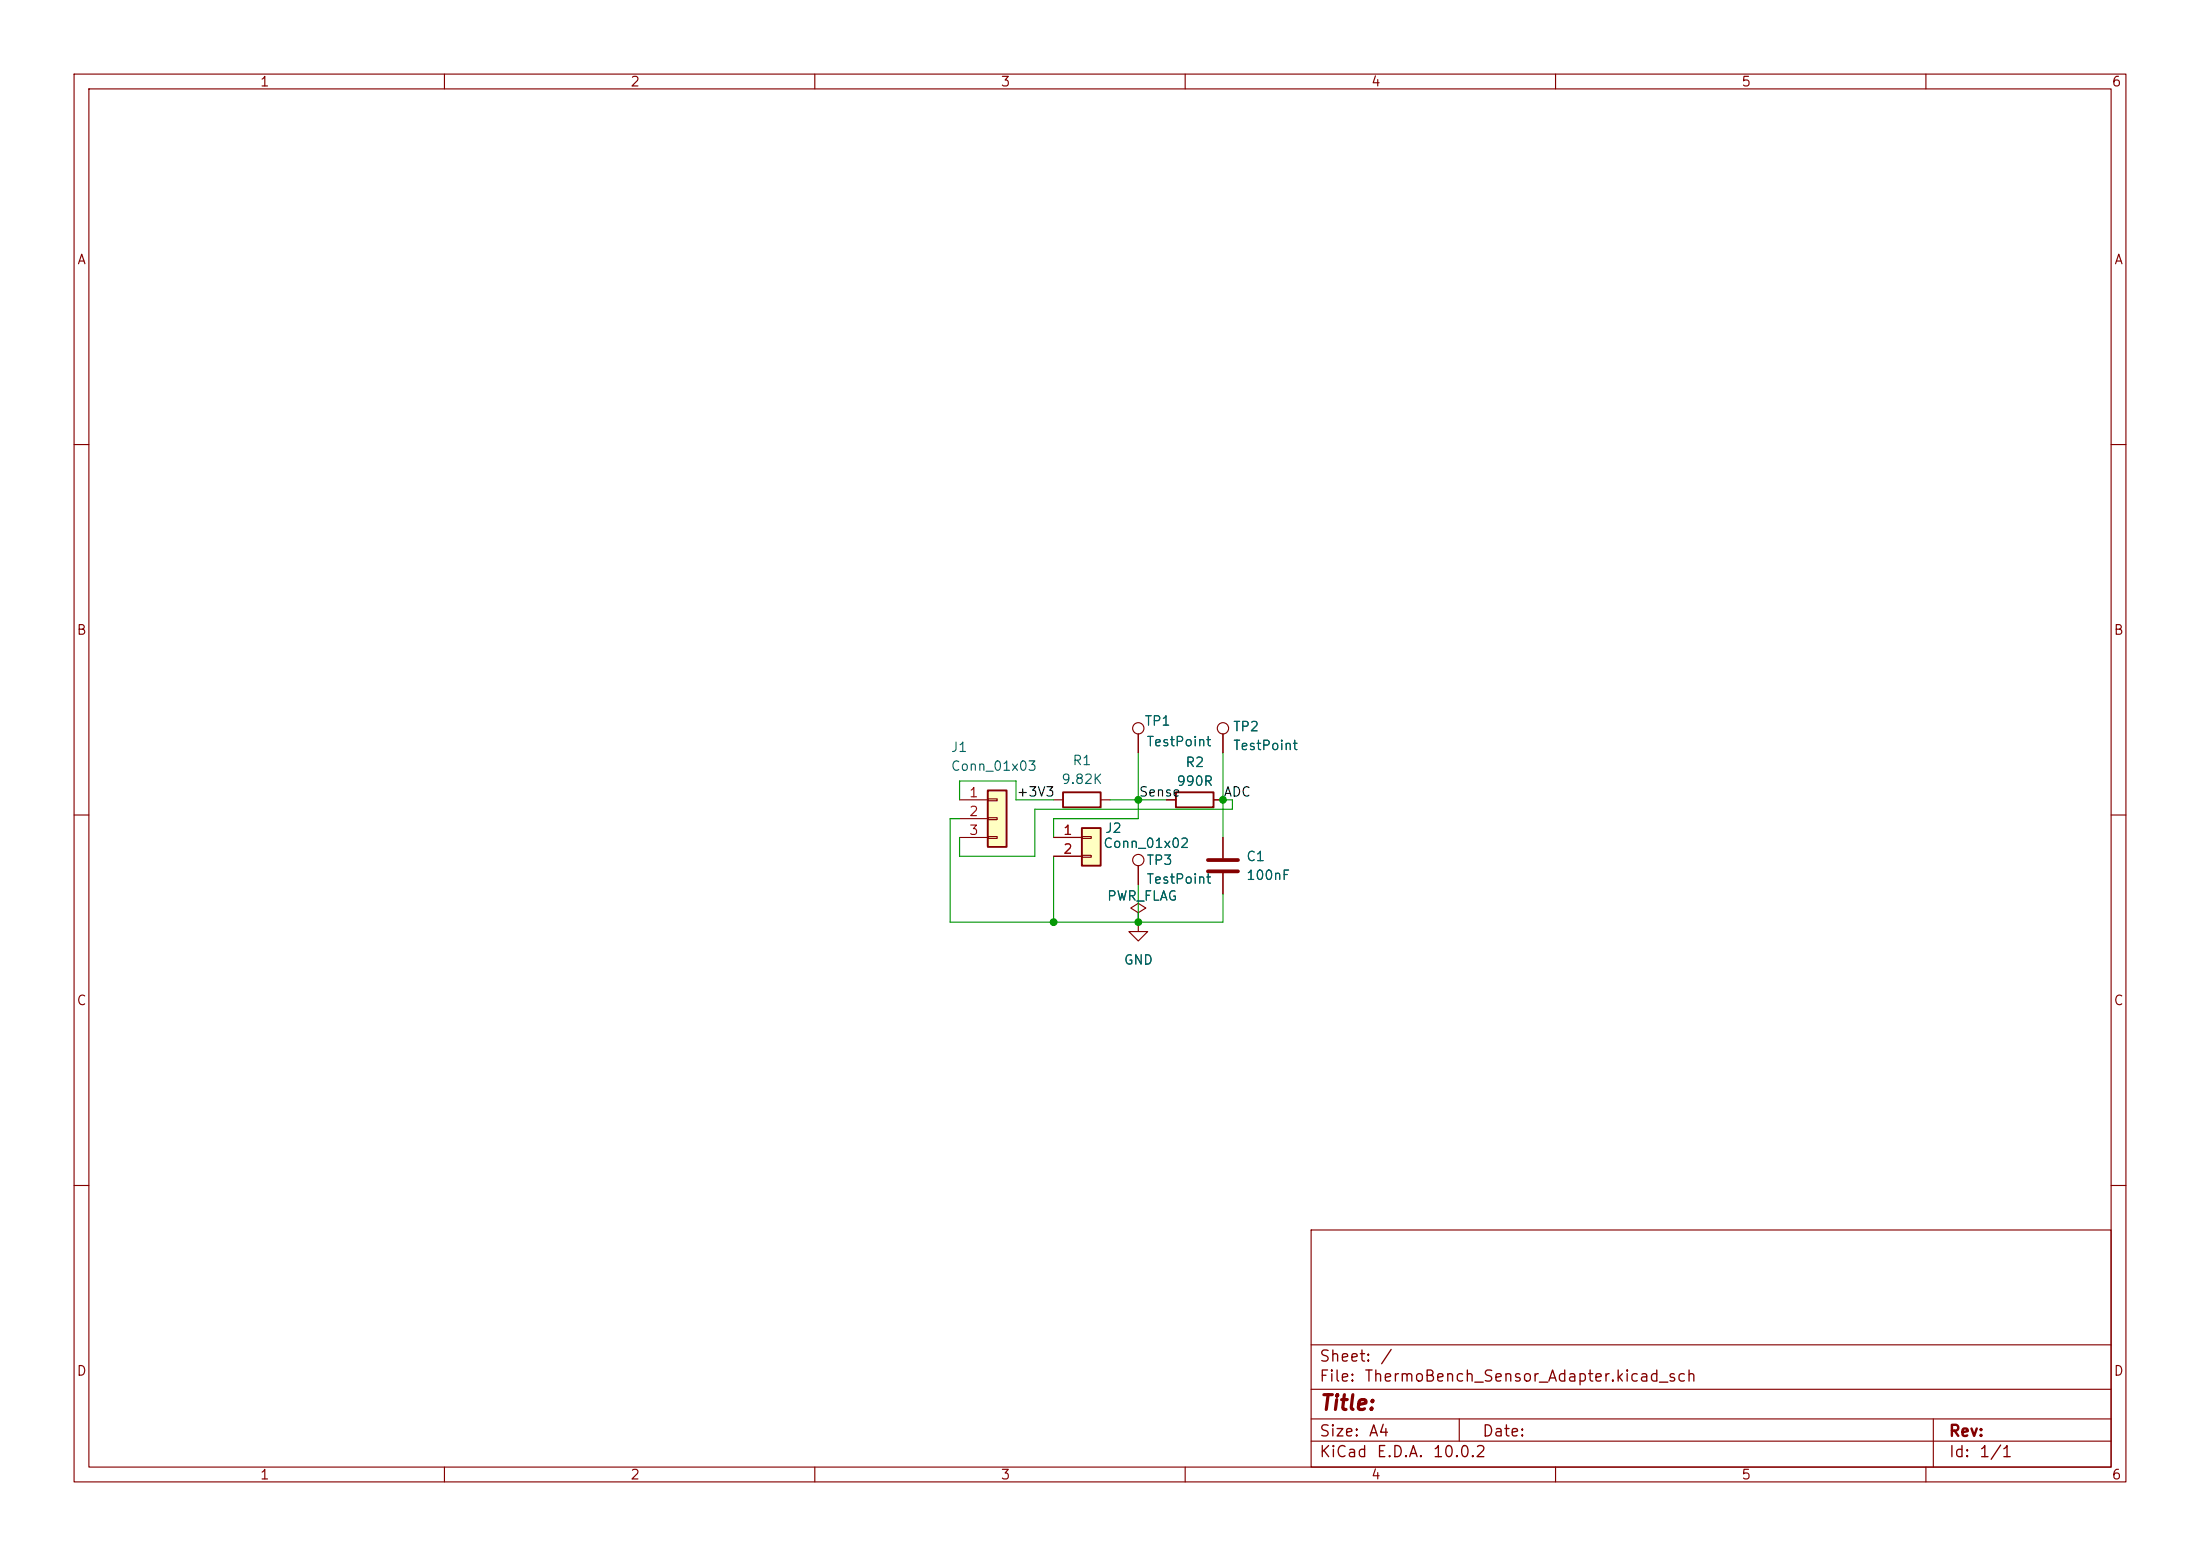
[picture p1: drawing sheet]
(kicad_sch
 (version 20260306)
 (generator "eeschema")
 (generator_version "10.0")
 (paper "A4")
 (lib_symbols
  (symbol "Connector:TestPoint"
   (pin_numbers (hide yes))
   (pin_names
    (offset 0.762) (hide yes)) (exclude_from_sim no) (in_bom yes) (on_board yes)
   (in_pos_files yes)
   (duplicate_pin_numbers_are_jumpers no)
   (property "Reference" "TP" (at 0 6.858 0) (show_name no) (do_not_autoplace no) (effects (font (size 1.27 1.27))))
   (property "Value" "TestPoint" (at 0 5.08 0) (show_name no) (do_not_autoplace no) (effects (font (size 1.27 1.27))))
   (property "Footprint" "" (at 5.08 0 0) (show_name no) (do_not_autoplace no) (hide yes) (effects (font (size 1.27 1.27))))
   (property "Datasheet" "" (at 5.08 0 0) (show_name no) (do_not_autoplace no) (hide yes) (effects (font (size 1.27 1.27))))
   (property "Description" "test point" (at 0 0 0) (show_name no) (do_not_autoplace no) (hide yes) (effects (font (size 1.27 1.27))))
   (symbol "TestPoint_0_1"
    (circle (center 0 3.302) (radius 0.762) (stroke (width 0) (type default)) (fill (type none))))
   (symbol "TestPoint_1_1"
    (pin passive line (at 0 0 90) (length 2.54) (name "1" (effects (font (size 1.27 1.27)))) (number "1" (effects (font (size 1.27 1.27))))))
   (embedded_fonts no))
  (symbol "Connector_Generic:Conn_01x02"
   (pin_names
    (offset 1.016) (hide yes)) (exclude_from_sim no) (in_bom yes) (on_board yes)
   (in_pos_files yes)
   (duplicate_pin_numbers_are_jumpers no)
   (property "Reference" "J" (at 0 2.54 0) (show_name no) (do_not_autoplace no) (effects (font (size 1.27 1.27))))
   (property "Value" "Conn_01x02" (at 0 -5.08 0) (show_name no) (do_not_autoplace no) (effects (font (size 1.27 1.27))))
   (property "Footprint" "" (at 0 0 0) (show_name no) (do_not_autoplace no) (hide yes) (effects (font (size 1.27 1.27))))
   (property "Datasheet" "" (at 0 0 0) (show_name no) (do_not_autoplace no) (hide yes) (effects (font (size 1.27 1.27))))
   (property "Description" "Generic connector, single row, 01x02, script generated (kicad-library-utils/schlib/autogen/connector/)" (at 0 0 0) (show_name no) (do_not_autoplace no) (hide yes) (effects (font (size 1.27 1.27))))
   (symbol "Conn_01x02_1_1"
    (rectangle (start -1.27 1.27) (end 1.27 -3.81) (stroke (width 0.254) (type default)) (fill (type background)))
    (rectangle (start -1.27 0.127) (end 0 -0.127) (stroke (width 0.1524) (type default)) (fill (type none)))
    (rectangle (start -1.27 -2.413) (end 0 -2.667) (stroke (width 0.1524) (type default)) (fill (type none)))
    (pin passive line (at -5.08 0 0) (length 3.81) (name "Pin_1" (effects (font (size 1.27 1.27)))) (number "1" (effects (font (size 1.27 1.27)))))
    (pin passive line (at -5.08 -2.54 0) (length 3.81) (name "Pin_2" (effects (font (size 1.27 1.27)))) (number "2" (effects (font (size 1.27 1.27))))))
   (embedded_fonts no))
  (symbol "Connector_Generic:Conn_01x03"
   (pin_names
    (offset 1.016) (hide yes)) (exclude_from_sim no) (in_bom yes) (on_board yes)
   (in_pos_files yes)
   (duplicate_pin_numbers_are_jumpers no)
   (property "Reference" "J" (at 0 5.08 0) (show_name no) (do_not_autoplace no) (effects (font (size 1.27 1.27))))
   (property "Value" "Conn_01x03" (at 0 -5.08 0) (show_name no) (do_not_autoplace no) (effects (font (size 1.27 1.27))))
   (property "Footprint" "" (at 0 0 0) (show_name no) (do_not_autoplace no) (hide yes) (effects (font (size 1.27 1.27))))
   (property "Datasheet" "" (at 0 0 0) (show_name no) (do_not_autoplace no) (hide yes) (effects (font (size 1.27 1.27))))
   (property "Description" "Generic connector, single row, 01x03, script generated (kicad-library-utils/schlib/autogen/connector/)" (at 0 0 0) (show_name no) (do_not_autoplace no) (hide yes) (effects (font (size 1.27 1.27))))
   (symbol "Conn_01x03_1_1"
    (rectangle (start -1.27 3.81) (end 1.27 -3.81) (stroke (width 0.254) (type default)) (fill (type background)))
    (rectangle (start -1.27 2.667) (end 0 2.413) (stroke (width 0.1524) (type default)) (fill (type none)))
    (rectangle (start -1.27 0.127) (end 0 -0.127) (stroke (width 0.1524) (type default)) (fill (type none)))
    (rectangle (start -1.27 -2.413) (end 0 -2.667) (stroke (width 0.1524) (type default)) (fill (type none)))
    (pin passive line (at -5.08 2.54 0) (length 3.81) (name "Pin_1" (effects (font (size 1.27 1.27)))) (number "1" (effects (font (size 1.27 1.27)))))
    (pin passive line (at -5.08 0 0) (length 3.81) (name "Pin_2" (effects (font (size 1.27 1.27)))) (number "2" (effects (font (size 1.27 1.27)))))
    (pin passive line (at -5.08 -2.54 0) (length 3.81) (name "Pin_3" (effects (font (size 1.27 1.27)))) (number "3" (effects (font (size 1.27 1.27))))))
   (embedded_fonts no))
  (symbol "Device:C"
   (pin_numbers (hide yes))
   (pin_names
    (offset 0.254)) (exclude_from_sim no) (in_bom yes) (on_board yes)
   (in_pos_files yes)
   (duplicate_pin_numbers_are_jumpers no)
   (property "Reference" "C" (at 0.635 2.54 0) (show_name no) (do_not_autoplace no) (effects (font (size 1.27 1.27)) (justify left)))
   (property "Value" "C" (at 0.635 -2.54 0) (show_name no) (do_not_autoplace no) (effects (font (size 1.27 1.27)) (justify left)))
   (property "Footprint" "" (at 0.9652 -3.81 0) (show_name no) (do_not_autoplace no) (hide yes) (effects (font (size 1.27 1.27))))
   (property "Datasheet" "" (at 0 0 0) (show_name no) (do_not_autoplace no) (hide yes) (effects (font (size 1.27 1.27))))
   (property "Description" "Unpolarized capacitor" (at 0 0 0) (show_name no) (do_not_autoplace no) (hide yes) (effects (font (size 1.27 1.27))))
   (symbol "C_0_1"
    (polyline (pts (xy -2.032 0.762) (xy 2.032 0.762)) (stroke (width 0.508) (type default)) (fill (type none)))
    (polyline (pts (xy -2.032 -0.762) (xy 2.032 -0.762)) (stroke (width 0.508) (type default)) (fill (type none))))
   (symbol "C_1_1"
    (pin passive line (at 0 3.81 270) (length 2.794) (name "" (effects (font (size 1.27 1.27)))) (number "1" (effects (font (size 1.27 1.27)))))
    (pin passive line (at 0 -3.81 90) (length 2.794) (name "" (effects (font (size 1.27 1.27)))) (number "2" (effects (font (size 1.27 1.27))))))
   (embedded_fonts no))
  (symbol "Device:R"
   (pin_numbers (hide yes))
   (pin_names
    (offset 0)) (exclude_from_sim no) (in_bom yes) (on_board yes)
   (in_pos_files yes)
   (duplicate_pin_numbers_are_jumpers no)
   (property "Reference" "R" (at 2.032 0 90) (show_name no) (do_not_autoplace no) (effects (font (size 1.27 1.27))))
   (property "Value" "R" (at 0 0 90) (show_name no) (do_not_autoplace no) (effects (font (size 1.27 1.27))))
   (property "Footprint" "" (at -1.778 0 90) (show_name no) (do_not_autoplace no) (hide yes) (effects (font (size 1.27 1.27))))
   (property "Datasheet" "" (at 0 0 0) (show_name no) (do_not_autoplace no) (hide yes) (effects (font (size 1.27 1.27))))
   (property "Description" "Resistor" (at 0 0 0) (show_name no) (do_not_autoplace no) (hide yes) (effects (font (size 1.27 1.27))))
   (symbol "R_0_1"
    (rectangle (start -1.016 -2.54) (end 1.016 2.54) (stroke (width 0.254) (type default)) (fill (type none))))
   (symbol "R_1_1"
    (pin passive line (at 0 3.81 270) (length 1.27) (name "" (effects (font (size 1.27 1.27)))) (number "1" (effects (font (size 1.27 1.27)))))
    (pin passive line (at 0 -3.81 90) (length 1.27) (name "" (effects (font (size 1.27 1.27)))) (number "2" (effects (font (size 1.27 1.27))))))
   (embedded_fonts no))
  (symbol "power:GND"
   (power global)
   (pin_numbers (hide yes))
   (pin_names
    (offset 0) (hide yes)) (exclude_from_sim no) (in_bom yes) (on_board yes)
   (in_pos_files yes)
   (duplicate_pin_numbers_are_jumpers no)
   (property "Reference" "#PWR" (at 0 -6.35 0) (show_name no) (do_not_autoplace no) (hide yes) (effects (font (size 1.27 1.27))))
   (property "Value" "GND" (at 0 -3.81 0) (show_name no) (do_not_autoplace no) (effects (font (size 1.27 1.27))))
   (property "Footprint" "" (at 0 0 0) (show_name no) (do_not_autoplace no) (hide yes) (effects (font (size 1.27 1.27))))
   (property "Datasheet" "" (at 0 0 0) (show_name no) (do_not_autoplace no) (hide yes) (effects (font (size 1.27 1.27))))
   (property "Description" "Power symbol creates a global label with name \"GND\" , ground" (at 0 0 0) (show_name no) (do_not_autoplace no) (hide yes) (effects (font (size 1.27 1.27))))
   (symbol "GND_0_1"
    (polyline (pts (xy 0 0) (xy 0 -1.27) (xy 1.27 -1.27) (xy 0 -2.54) (xy -1.27 -1.27) (xy 0 -1.27)) (stroke (width 0) (type default)) (fill (type none))))
   (symbol "GND_1_1"
    (pin power_in line (at 0 0 270) (length 0) (name "" (effects (font (size 1.27 1.27)))) (number "1" (effects (font (size 1.27 1.27))))))
   (embedded_fonts no))
  (symbol "power:PWR_FLAG"
   (power global)
   (pin_numbers (hide yes))
   (pin_names
    (offset 0) (hide yes)) (exclude_from_sim no) (in_bom yes) (on_board yes)
   (in_pos_files yes)
   (duplicate_pin_numbers_are_jumpers no)
   (property "Reference" "#FLG" (at 0 1.905 0) (show_name no) (do_not_autoplace no) (hide yes) (effects (font (size 1.27 1.27))))
   (property "Value" "PWR_FLAG" (at 0 3.81 0) (show_name no) (do_not_autoplace no) (effects (font (size 1.27 1.27))))
   (property "Footprint" "" (at 0 0 0) (show_name no) (do_not_autoplace no) (hide yes) (effects (font (size 1.27 1.27))))
   (property "Datasheet" "" (at 0 0 0) (show_name no) (do_not_autoplace no) (hide yes) (effects (font (size 1.27 1.27))))
   (property "Description" "Special symbol for telling ERC where power comes from" (at 0 0 0) (show_name no) (do_not_autoplace no) (hide yes) (effects (font (size 1.27 1.27))))
   (symbol "PWR_FLAG_0_0"
    (pin power_out line (at 0 0 90) (length 0) (name "" (effects (font (size 1.27 1.27)))) (number "1" (effects (font (size 1.27 1.27))))))
   (symbol "PWR_FLAG_0_1"
    (polyline (pts (xy 0 0) (xy 0 1.27) (xy -1.016 1.905) (xy 0 2.54) (xy 1.016 1.905) (xy 0 1.27)) (stroke (width 0) (type default)) (fill (type none))))
   (embedded_fonts no)))
 (junction
  (at 142.24 124.46)
  (diameter 0)
  (color 0 0 0 0))
 (junction
  (at 165.1 107.95)
  (diameter 0)
  (color 0 0 0 0))
 (junction
  (at 153.67 124.46)
  (diameter 0)
  (color 0 0 0 0))
 (junction
  (at 153.67 107.95)
  (diameter 0)
  (color 0 0 0 0))
 (wire
  (pts (xy 137.16 107.95) (xy 142.24 107.95))
  (stroke (width 0) (type default)))
 (wire
  (pts (xy 129.54 107.95) (xy 129.54 105.41))
  (stroke (width 0) (type default)))
 (wire
  (pts (xy 153.67 101.6) (xy 153.67 107.95))
  (stroke (width 0) (type default)))
 (wire
  (pts (xy 139.7 115.57) (xy 139.7 109.22))
  (stroke (width 0) (type default)))
 (wire
  (pts (xy 142.24 113.03) (xy 142.24 110.49))
  (stroke (width 0) (type default)))
 (wire
  (pts (xy 129.54 115.57) (xy 139.7 115.57))
  (stroke (width 0) (type default)))
 (wire
  (pts (xy 139.7 109.22) (xy 166.37 109.22))
  (stroke (width 0) (type default)))
 (wire
  (pts (xy 142.24 115.57) (xy 142.24 124.46))
  (stroke (width 0) (type default)))
 (wire
  (pts (xy 128.27 124.46) (xy 142.24 124.46))
  (stroke (width 0) (type default)))
 (wire
  (pts (xy 149.86 107.95) (xy 153.67 107.95))
  (stroke (width 0) (type default)))
 (wire
  (pts (xy 137.16 105.41) (xy 137.16 107.95))
  (stroke (width 0) (type default)))
 (wire
  (pts (xy 165.1 107.95) (xy 165.1 113.03))
  (stroke (width 0) (type default)))
 (wire
  (pts (xy 129.54 105.41) (xy 137.16 105.41))
  (stroke (width 0) (type default)))
 (wire
  (pts (xy 142.24 110.49) (xy 153.67 110.49))
  (stroke (width 0) (type default)))
 (wire
  (pts (xy 165.1 101.6) (xy 165.1 107.95))
  (stroke (width 0) (type default)))
 (wire
  (pts (xy 166.37 107.95) (xy 165.1 107.95))
  (stroke (width 0) (type default)))
 (wire
  (pts (xy 166.37 109.22) (xy 166.37 107.95))
  (stroke (width 0) (type default)))
 (wire
  (pts (xy 153.67 110.49) (xy 153.67 107.95))
  (stroke (width 0) (type default)))
 (wire
  (pts (xy 153.67 119.38) (xy 153.67 124.46))
  (stroke (width 0) (type default)))
 (wire
  (pts (xy 165.1 124.46) (xy 165.1 120.65))
  (stroke (width 0) (type default)))
 (wire
  (pts (xy 129.54 110.49) (xy 128.27 110.49))
  (stroke (width 0) (type default)))
 (wire
  (pts (xy 153.67 107.95) (xy 157.48 107.95))
  (stroke (width 0) (type default)))
 (wire
  (pts (xy 142.24 124.46) (xy 153.67 124.46))
  (stroke (width 0) (type default)))
 (wire
  (pts (xy 153.67 124.46) (xy 165.1 124.46))
  (stroke (width 0) (type default)))
 (wire
  (pts (xy 128.27 110.49) (xy 128.27 124.46))
  (stroke (width 0) (type default)))
 (wire
  (pts (xy 129.54 113.03) (xy 129.54 115.57))
  (stroke (width 0) (type default)))
 (label "ADC"
  (at 165.1 107.95 0)
  (effects (font (size 1.27 1.27)) (justify left bottom)))
 (label "Sense"
  (at 153.67 107.95 0)
  (effects (font (size 1.27 1.27)) (justify left bottom)))
 (label "+3V3"
  (at 137.16 107.95 0)
  (effects (font (size 1.27 1.27)) (justify left bottom)))
 (symbol
  (lib_id "Connector_Generic:Conn_01x02")
  (at 147.32 113.03 0)
  (unit 1)
  (body_style 1)
  (exclude_from_sim no)
  (in_bom yes)
  (on_board yes)
  (in_pos_files yes)
  (dnp no)
  (property "Reference" "J2" (at 149.098 111.76 0) (show_name no) (do_not_autoplace no) (effects (font (size 1.27 1.27)) (justify left)))
  (property "Value" "Conn_01x02" (at 148.844 113.792 0) (show_name no) (do_not_autoplace no) (effects (font (size 1.27 1.27)) (justify left)))
  (property "Footprint" "Connector_PinHeader_2.54mm:PinHeader_1x02_P2.54mm_Vertical" (at 147.32 113.03 0) (hide yes) (show_name no) (do_not_autoplace no) (effects (font (size 1.27 1.27))))
  (property "Datasheet" "" (at 147.32 113.03 0) (hide yes) (show_name no) (do_not_autoplace no) (effects (font (size 1.27 1.27))))
  (property "Description" "Generic connector, single row, 01x02, script generated (kicad-library-utils/schlib/autogen/connector/)" (at 147.32 113.03 0) (hide yes) (show_name no) (do_not_autoplace no) (effects (font (size 1.27 1.27))))
  (pin "1")
  (pin "2"))
 (symbol
  (lib_id "Connector:TestPoint")
  (at 153.67 119.38 0)
  (unit 1)
  (body_style 1)
  (exclude_from_sim no)
  (in_bom yes)
  (on_board yes)
  (in_pos_files yes)
  (dnp no)
  (property "Reference" "TP3" (at 154.686 116.078 0) (show_name no) (do_not_autoplace no) (effects (font (size 1.27 1.27)) (justify left)))
  (property "Value" "TestPoint" (at 154.686 118.618 0) (show_name no) (do_not_autoplace no) (effects (font (size 1.27 1.27)) (justify left)))
  (property "Footprint" "TestPoint:TestPoint_THTPad_D2.0mm_Drill1.0mm" (at 158.75 119.38 0) (hide yes) (show_name no) (do_not_autoplace no) (effects (font (size 1.27 1.27))))
  (property "Datasheet" "" (at 158.75 119.38 0) (hide yes) (show_name no) (do_not_autoplace no) (effects (font (size 1.27 1.27))))
  (property "Description" "test point" (at 153.67 119.38 0) (hide yes) (show_name no) (do_not_autoplace no) (effects (font (size 1.27 1.27))))
  (pin "1"))
 (symbol
  (lib_id "Connector:TestPoint")
  (at 165.1 101.6 0)
  (unit 1)
  (body_style 1)
  (exclude_from_sim no)
  (in_bom yes)
  (on_board yes)
  (in_pos_files yes)
  (dnp no)
  (property "Reference" "TP2" (at 166.37 98.044 0) (show_name no) (do_not_autoplace no) (effects (font (size 1.27 1.27)) (justify left)))
  (property "Value" "TestPoint" (at 166.37 100.584 0) (show_name no) (do_not_autoplace no) (effects (font (size 1.27 1.27)) (justify left)))
  (property "Footprint" "TestPoint:TestPoint_THTPad_D2.0mm_Drill1.0mm" (at 170.18 101.6 0) (hide yes) (show_name no) (do_not_autoplace no) (effects (font (size 1.27 1.27))))
  (property "Datasheet" "" (at 170.18 101.6 0) (hide yes) (show_name no) (do_not_autoplace no) (effects (font (size 1.27 1.27))))
  (property "Description" "test point" (at 165.1 101.6 0) (hide yes) (show_name no) (do_not_autoplace no) (effects (font (size 1.27 1.27))))
  (pin "1"))
 (symbol
  (lib_id "power:PWR_FLAG")
  (at 153.67 124.46 0)
  (unit 1)
  (body_style 1)
  (exclude_from_sim no)
  (in_bom yes)
  (on_board yes)
  (in_pos_files yes)
  (dnp no)
  (property "Reference" "#FLG01" (at 153.67 122.555 0) (hide yes) (show_name no) (do_not_autoplace no) (effects (font (size 1.27 1.27))))
  (property "Value" "PWR_FLAG" (at 154.178 120.904 0) (show_name no) (do_not_autoplace no) (effects (font (size 1.27 1.27))))
  (property "Footprint" "" (at 153.67 124.46 0) (hide yes) (show_name no) (do_not_autoplace no) (effects (font (size 1.27 1.27))))
  (property "Datasheet" "" (at 153.67 124.46 0) (hide yes) (show_name no) (do_not_autoplace no) (effects (font (size 1.27 1.27))))
  (property "Description" "Special symbol for telling ERC where power comes from" (at 153.67 124.46 0) (hide yes) (show_name no) (do_not_autoplace no) (effects (font (size 1.27 1.27))))
  (pin "1"))
 (symbol
  (lib_id "Device:R")
  (at 161.29 107.95 90)
  (unit 1)
  (body_style 1)
  (exclude_from_sim no)
  (in_bom yes)
  (on_board yes)
  (in_pos_files yes)
  (dnp no)
  (property "Reference" "R2" (at 161.29 102.87 90) (show_name no) (do_not_autoplace no) (effects (font (size 1.27 1.27))))
  (property "Value" "990R" (at 161.29 105.41 90) (show_name no) (do_not_autoplace no) (effects (font (size 1.27 1.27))))
  (property "Footprint" "Resistor_THT:R_Axial_DIN0207_L6.3mm_D2.5mm_P7.62mm_Horizontal" (at 161.29 109.728 90) (hide yes) (show_name no) (do_not_autoplace no) (effects (font (size 1.27 1.27))))
  (property "Datasheet" "" (at 161.29 107.95 0) (hide yes) (show_name no) (do_not_autoplace no) (effects (font (size 1.27 1.27))))
  (property "Description" "Resistor" (at 161.29 107.95 0) (hide yes) (show_name no) (do_not_autoplace no) (effects (font (size 1.27 1.27))))
  (pin "1")
  (pin "2"))
 (symbol
  (lib_id "Connector:TestPoint")
  (at 153.67 101.6 0)
  (unit 1)
  (body_style 1)
  (exclude_from_sim no)
  (in_bom yes)
  (on_board yes)
  (in_pos_files yes)
  (dnp no)
  (property "Reference" "TP1" (at 154.432 97.282 0) (show_name no) (do_not_autoplace no) (effects (font (size 1.27 1.27)) (justify left)))
  (property "Value" "TestPoint" (at 154.686 100.076 0) (show_name no) (do_not_autoplace no) (effects (font (size 1.27 1.27)) (justify left)))
  (property "Footprint" "TestPoint:TestPoint_THTPad_D2.0mm_Drill1.0mm" (at 158.75 101.6 0) (hide yes) (show_name no) (do_not_autoplace no) (effects (font (size 1.27 1.27))))
  (property "Datasheet" "" (at 158.75 101.6 0) (hide yes) (show_name no) (do_not_autoplace no) (effects (font (size 1.27 1.27))))
  (property "Description" "test point" (at 153.67 101.6 0) (hide yes) (show_name no) (do_not_autoplace no) (effects (font (size 1.27 1.27))))
  (pin "1"))
 (symbol
  (lib_id "power:GND")
  (at 153.67 124.46 0)
  (unit 1)
  (body_style 1)
  (exclude_from_sim no)
  (in_bom yes)
  (on_board yes)
  (in_pos_files yes)
  (dnp no)
  (fields_autoplaced yes)
  (property "Reference" "#PWR01" (at 153.67 130.81 0) (hide yes) (show_name no) (do_not_autoplace no) (effects (font (size 1.27 1.27))))
  (property "Value" "GND" (at 153.67 129.54 0) (show_name no) (do_not_autoplace no) (effects (font (size 1.27 1.27))))
  (property "Footprint" "" (at 153.67 124.46 0) (hide yes) (show_name no) (do_not_autoplace no) (effects (font (size 1.27 1.27))))
  (property "Datasheet" "" (at 153.67 124.46 0) (hide yes) (show_name no) (do_not_autoplace no) (effects (font (size 1.27 1.27))))
  (property "Description" "Power symbol creates a global label with name \"GND\" , ground" (at 153.67 124.46 0) (hide yes) (show_name no) (do_not_autoplace no) (effects (font (size 1.27 1.27))))
  (pin "1"))
 (symbol
  (lib_id "Connector_Generic:Conn_01x03")
  (at 134.62 110.49 0)
  (unit 1)
  (body_style 1)
  (exclude_from_sim no)
  (in_bom yes)
  (on_board yes)
  (in_pos_files yes)
  (dnp no)
  (property "Reference" "J1" (at 128.27 100.838 0) (show_name no) (do_not_autoplace no) (effects (font (size 1.27 1.27)) (justify left)))
  (property "Value" "Conn_01x03" (at 128.27 103.378 0) (show_name no) (do_not_autoplace no) (effects (font (size 1.27 1.27)) (justify left)))
  (property "Footprint" "Connector_PinHeader_2.54mm:PinHeader_1x03_P2.54mm_Vertical" (at 134.62 110.49 0) (hide yes) (show_name no) (do_not_autoplace no) (effects (font (size 1.27 1.27))))
  (property "Datasheet" "" (at 134.62 110.49 0) (hide yes) (show_name no) (do_not_autoplace no) (effects (font (size 1.27 1.27))))
  (property "Description" "Generic connector, single row, 01x03, script generated (kicad-library-utils/schlib/autogen/connector/)" (at 134.62 110.49 0) (hide yes) (show_name no) (do_not_autoplace no) (effects (font (size 1.27 1.27))))
  (pin "3")
  (pin "2")
  (pin "1"))
 (symbol
  (lib_id "Device:C")
  (at 165.1 116.84 0)
  (unit 1)
  (body_style 1)
  (exclude_from_sim no)
  (in_bom yes)
  (on_board yes)
  (in_pos_files yes)
  (dnp no)
  (property "Reference" "C1" (at 168.148 115.57 0) (show_name no) (do_not_autoplace no) (effects (font (size 1.27 1.27)) (justify left)))
  (property "Value" "100nF" (at 168.148 118.11 0) (show_name no) (do_not_autoplace no) (effects (font (size 1.27 1.27)) (justify left)))
  (property "Footprint" "Capacitor_THT:C_Disc_D4.7mm_W2.5mm_P5.00mm" (at 166.0652 120.65 0) (hide yes) (show_name no) (do_not_autoplace no) (effects (font (size 1.27 1.27))))
  (property "Datasheet" "" (at 165.1 116.84 0) (hide yes) (show_name no) (do_not_autoplace no) (effects (font (size 1.27 1.27))))
  (property "Description" "Unpolarized capacitor" (at 165.1 116.84 0) (hide yes) (show_name no) (do_not_autoplace no) (effects (font (size 1.27 1.27))))
  (pin "2")
  (pin "1"))
 (symbol
  (lib_id "Device:R")
  (at 146.05 107.95 270)
  (unit 1)
  (body_style 1)
  (exclude_from_sim no)
  (in_bom yes)
  (on_board yes)
  (in_pos_files yes)
  (dnp no)
  (property "Reference" "R1" (at 146.05 102.616 90) (show_name no) (do_not_autoplace no) (effects (font (size 1.27 1.27))))
  (property "Value" "9.82K" (at 146.05 105.156 90) (show_name no) (do_not_autoplace no) (effects (font (size 1.27 1.27))))
  (property "Footprint" "Resistor_THT:R_Axial_DIN0207_L6.3mm_D2.5mm_P7.62mm_Horizontal" (at 146.05 106.172 90) (hide yes) (show_name no) (do_not_autoplace no) (effects (font (size 1.27 1.27))))
  (property "Datasheet" "" (at 146.05 107.95 0) (hide yes) (show_name no) (do_not_autoplace no) (effects (font (size 1.27 1.27))))
  (property "Description" "Resistor" (at 146.05 107.95 0) (hide yes) (show_name no) (do_not_autoplace no) (effects (font (size 1.27 1.27))))
  (pin "1")
  (pin "2"))
 (sheet_instances
  (path ""
   (page "1")))
 (embedded_fonts no))
